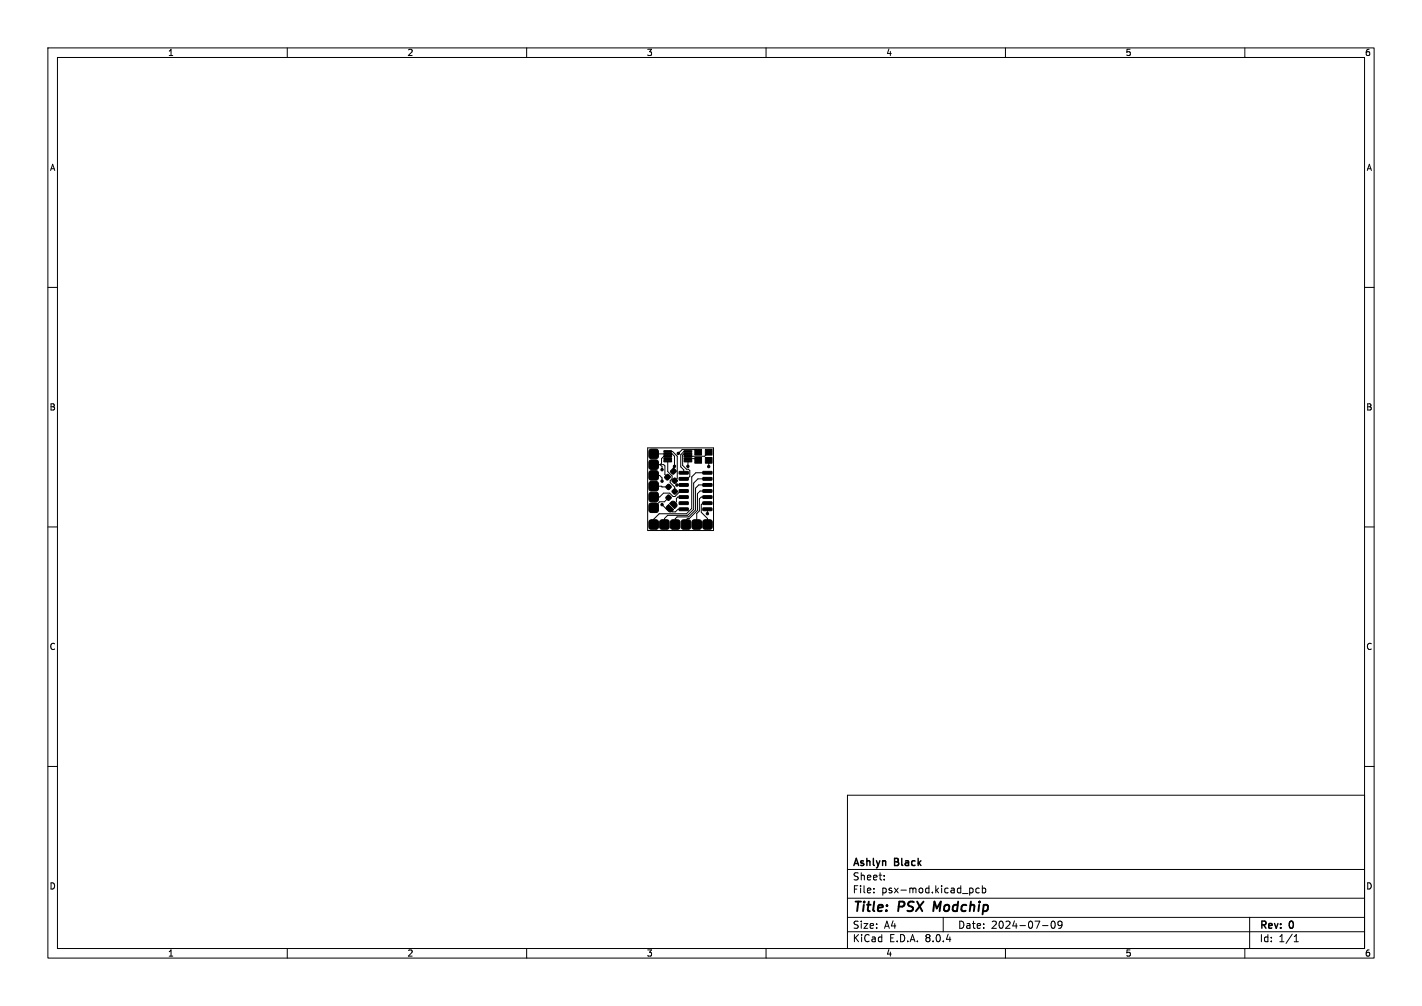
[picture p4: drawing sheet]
<svg xmlns="http://www.w3.org/2000/svg" width="297mm" height="210mm" viewBox="0 0 297 210" stroke-linecap="round" stroke-linejoin="round" font-family="sans-serif">
<g fill="none" stroke="#000" stroke-width=".21">
<path d="M10 10h277v190h-277zM12 12h273v186h-273zM60 10v2M110 10v2M160 10v2M210 10v2M260 10v2M10 60h2M285 60h2M135.3 93.5h13.7v17.3h-13.7zM136.5 97h2.1l.3 .3v1.8l.5 .5M136.5 99.3h1.3l.5 .5v.6"/>
<path d="M136.5 94.7h3.9l.5 .5v2.2l-.3 .2v.8M139.5 94.3h1l1 .9v4.6l-.6 .6M139.5 96.3v2.1l.9 1v.5l-.4 .4v.5l.9 .9v.9M139.7 95.3h-1.1l-.4 .4v1l-.3 .3 .4 .4v.7M143.7 94.7h-.9l-.2 .3v2.1l.8 .9h.4l.3 .3v1.1l-.5 .6h-.8M143.7 95.8h1.8l.3 .3M143.7 94.3h-.8l-.7 .6v2.5l.6 .7v.6M143.7 96.3v1M143.7 97.3v.1M143.9 96.3h.1M145.8 94.4l-.5-.6h-2.8l-.8 .9M147.8 98.7h-2.5l-.8 .8v6.6l-1.1 1.1h-5.7l-1.2 1.2v1.1"/>
<path d="M147.8 100h-2l-.9 .8v5.5l-1.3 1.3h-4.2l-.6 .6v1.3M148 94.4l-.8 .9h-3.5M148 96.1v1.3M10 110h2M136.5 101.5h1.6l.2 .2M138.3 105.4l.8 .8h.7l.7 .6h.6l.5-.5h1.2M138.3 101.6v.1M138.3 101.6h1.3M139.6 103.9l-.8 .9h-1l-1.3 1.2M141.4 101.2h1.4M141.4 101.2h.1M142.8 102.5h-.7l-1.1 1.2h-.4l-.7-.7h-1.3l-.8 .8h-1.3"/>
<path d="M142.8 103.8h-1.2l-.3 .3v.7l-.6 .5M147.8 101.2h-1.9l-.6 .7v4.5l-1.5 1.5h-2.4l-.4 .4v1.2M147.8 106.3v.9M147.8 105h-1l-.3 .3v1.7l1.3 1.2v1.3M147.8 102.5h-1.6l-.5 .6v3.4l-1.7 1.7h-.4l-.3 .3v1M147.8 103.8h-1.3l-.4 .3v2.6l-.6 .5v2.3M285 110h2M10 160h2M285 160h2M177 166h108v32h-108zM60 198v2M110 198v2"/>
<path d="M160 198v2M177 194.5h108M177 191.5h108M177 187.5h108M177 181.5h108M182.5 186.3v.1M182.5 185.5v.1M184.7 183.6v.1M184.7 182.8v.1M197 191.5v3M202.7 185.4l.4 .1 .1 .2v.6l-.5 .1M204.5 185.5l-.4-.1-.3 .3 .2 .6h.5"/>
<path d="M205.2 185.5l.4-.1 .3 .3-.2 .6h-.5M205.2 184.9v1.5M210 198v2M217.7 193.2h1.2M219.7 192.4l.2-.1a.8 .8 0 0 1 .5 .7 .8 .8 0 0 1-.5 .8 1 1 0 0 1-.2-1.4zM221.8 192.9l-.3 .3h-.3l-.2-.3 .1-.5 .4-.1 .2 .1a.99 .99 0 0 1-.3 1.4h-.3M260 198v2M261 191.5v6.5M270.3 196.6h.9M270.3 195.5l.4-.4v1.5"/>
</g>
<path d="M195.2 188.2l-.3 2" fill="none" stroke="#000" stroke-width=".4"/>
<g fill="#000" stroke="#000" stroke-width=".21">
<path d="M135.7 93.9l.3-.2 1.1 .1 .3 .1 .1 .4v1.1l-.1 .2-.4 .2-1.1-.1-.2-.1-.2-.3v-1.2zM135.7 96.1l.3-.1h1.1l.3 .1 .1 .4v1.1l-.1 .3-.4 .1h-1.1l-.2-.1-.2-.4v-1.1zM139.3 99.1h.3l.4 .5-.6 .6-.6-.5zM138.7 94.1h1.5l.1 .2-1.6 .1zM138.7 94.6h1.5l.1 .2-1.6 .1zM138.7 95.1h1.5l.1 .2-1.6 .1zM138.7 95.6h1.5l.1 .2-1.6 .1zM138.7 96.1h1.5l.1 .2-1.6 .1zM140.5 97.8h.3l.5 .5-.7 .7-.6-.6zM141.9 98.4h1.8l.1 .5-1.9 .1zM142.9 96.1h1.5l.1 .2-1.5 .1zM142.9 95.6h1.5l.1 .2-1.5 .1z"/>
<path d="M142.9 95.1h1.5l.1 .2-1.5 .1zM142.9 94.6h1.5l.1 .2-1.5 .1zM142.9 94.1h1.5l.1 .2-1.5 .1zM145.1 93.8h1.4v1.2h-1.4zM145.1 95.5h1.4v1.2h-1.4zM147.3 93.8h1.4v1.2h-1.4zM147.3 95.5h1.4v1.2h-1.4zM146.8 98.4h1.8l.1 .5-1.8 .1zM135.7 108.6l.3-.1h1.1l.3 .1 .1 .4v1.1l-.1 .3-.4 .1h-1.1l-.2-.1-.2-.4v-1.1zM135.7 105.1l.3-.1h1.1l.3 .1 .1 .4v1.1l-.1 .3-.4 .1h-1.1l-.2-.1-.2-.4v-1.1zM135.7 102.9l.3-.1h1.1l.3 .1 .1 .3v1.2l-.1 .2-.4 .2-1.1-.1-.2-.1-.2-.4v-1.1zM135.7 100.6l.3-.1h1.1l.3 .1 .1 .4v1.1l-.1 .3-.4 .1h-1.1l-.2-.1-.2-.4v-1.1z"/>
<path d="M135.7 98.4l.3-.1h1.1l.3 .1 .1 .4v1.1l-.1 .2-.4 .1h-1.1l-.2-.1-.2-.3v-1.2zM137.9 108.6l.4-.1h1.1l.2 .1 .2 .4v1.1l-.2 .3-.3 .1h-1.1l-.3-.1-.1-.4v-1.1zM139.9 105.1l.4-.4 .4-.1 .7 .6v.4l-.5 .6zM140.2 108.6l.3-.1h1.1l.3 .1 .1 .4v1.1l-.1 .3-.4 .1h-1.1l-.2-.1-.2-.4v-1.1zM139.1 101.5l.5-.4 .6 .5-.6 .6-.5-.4zM139.1 103.7l.5-.4 .6 .6-.6 .6-.5-.4zM139.3 105.7l.3-.4 1.1 1.1-.5 .5-.4-.1-.6-.5zM140.8 99.8h.3l.4 .5-.6 .6-.6-.5zM140.4 102.4l.5-.4 .6 .6-.6 .6-.5-.4zM142.4 108.6l.4-.1h1.1l.2 .1 .2 .4v1.1l-.2 .3-.3 .1h-1.1l-.3-.1-.1-.4v-1.1zM141.9 99.7h1.8l.1 .5h-1.9zM141.9 101l1.8-.1 .1 .5-1.9 .1z"/>
<path d="M141.9 102.2h1.8l.1 .5-1.9 .1zM141.9 103.5h1.8l.1 .5-1.9 .1zM141.9 104.8h1.8l.1 .4-1.9 .1zM141.9 106.1l1.8-.1 .1 .5-1.9 .1zM144.7 108.6l.3-.1h1.1l.3 .1 .1 .4v1.1l-.1 .3-.4 .1h-1.1l-.2-.1-.2-.4v-1.1zM146.9 108.6l.4-.1h1.1l.2 .1 .2 .4v1.1l-.2 .3-.3 .1h-1.1l-.3-.1-.1-.4v-1.1zM146.8 106.1l1.8-.1 .1 .5-1.8 .1zM146.8 104.8h1.8l.1 .4-1.8 .1zM146.8 103.5h1.8l.1 .5-1.8 .1zM146.8 102.2h1.8l.1 .5-1.8 .1zM146.8 101l1.8-.1 .1 .5-1.8 .1zM146.8 99.7h1.8l.1 .5h-1.8z"/>
<circle cx="138.3" cy="98" r=".25"/>
<circle cx="140.9" cy="97.3" r=".25"/>
<circle cx="141.7" cy="94.7" r=".25"/>
<circle cx="143.7" cy="97.3" r=".25"/>
<circle cx="148" cy="97.4" r=".25"/>
<circle cx="138.3" cy="105.4" r=".25"/>
<circle cx="138.3" cy="100.4" r=".25"/>
<circle cx="141.4" cy="101.3" r=".25"/>
<circle cx="147.8" cy="107.2" r=".25"/>
</g>
<g font-size="2.8">
<text x="178" y="190.9">Title:</text>
<text x="187.7" y="190.9">PSX</text>
<text x="195.8" y="190.9">Modchip</text>
</g>
<g font-size="2.1">
<text x="178" y="184">Sheet:</text>
<text x="178" y="181.2">Ashlyn</text>
<text x="186.9" y="181.2">Black</text>
<text x="178" y="186.7">File:</text>
<text x="184.1" y="186.7">psx-mod.kicad_pcb</text>
<text x="178" y="196.9">KiCad</text>
<text x="178" y="194.1">Size:</text>
<text x="184.7" y="194.1">A4</text>
<text x="185.7" y="196.9">E.D.A.</text>
<text x="193.3" y="196.9">8.0.4</text>
<text x="200" y="194.1">Date:</text>
<text x="207" y="194.1">2024-07-09</text>
<text x="263" y="194.3">Rev:</text>
<text x="263" y="196.9">Id:</text>
<text x="267.1" y="196.9">1/1</text>
<text x="269.4" y="194.3">0</text>
</g>
<g font-size="1.8">
<text x="35" y="11.9">1</text>
<text x="85" y="11.9">2</text>
<text x="135" y="11.9">3</text>
<text x="185" y="11.9">4</text>
<text x="235" y="11.9">5</text>
<text x="285" y="11.9">6</text>
<text x="10.3" y="35.9">A</text>
<text x="285.4" y="35.9">A</text>
<text x="10.3" y="85.9">B</text>
<text x="285.3" y="85.9">B</text>
<text x="10.3" y="135.9">C</text>
<text x="285.3" y="135.9">C</text>
<text x="10.3" y="185.9">D</text>
<text x="285.3" y="185.9">D</text>
<text x="35" y="199.9">1</text>
<text x="85" y="199.9">2</text>
<text x="135" y="199.9">3</text>
<text x="185" y="199.9">4</text>
<text x="235" y="199.9">5</text>
<text x="285" y="199.9">6</text>
</g>
</svg>
